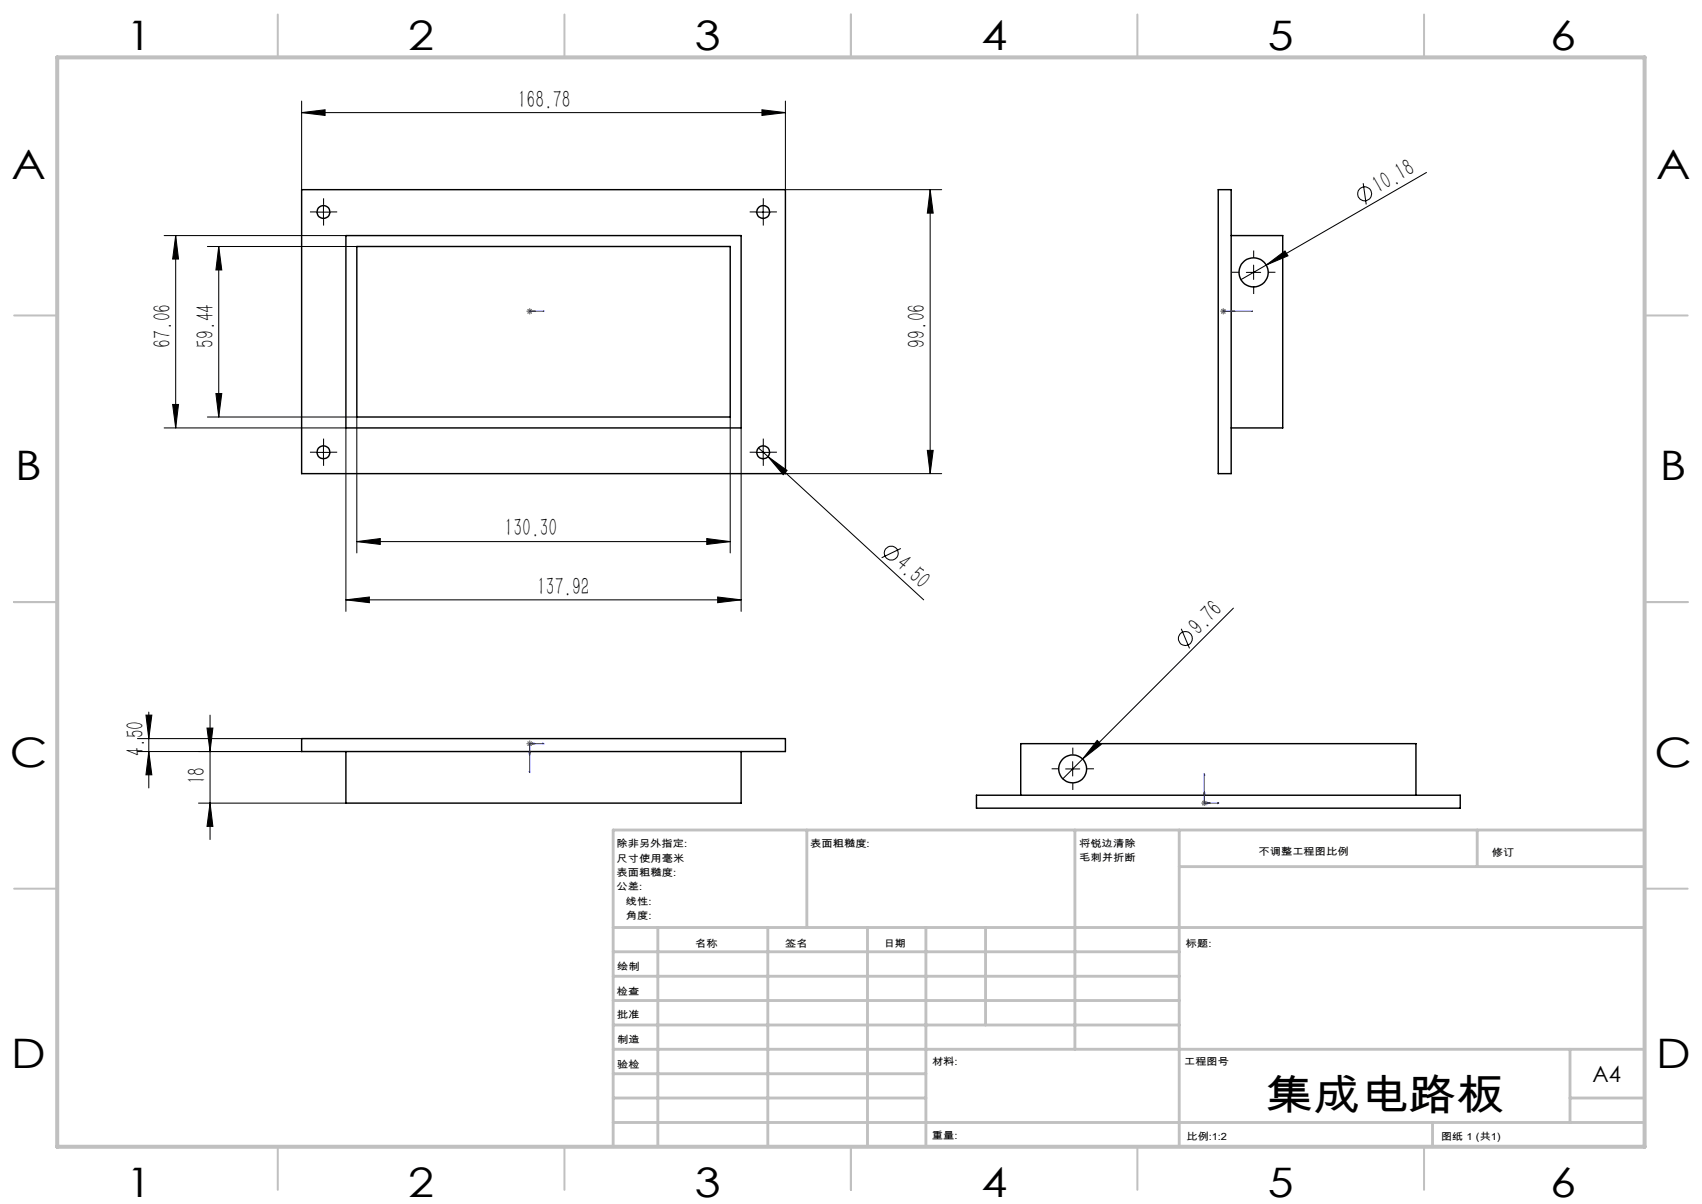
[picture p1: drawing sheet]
<svg xmlns="http://www.w3.org/2000/svg" width="297mm" height="210mm" viewBox="0 0 297 210" stroke-linecap="round" stroke-linejoin="round" font-family="sans-serif">
<g fill="none" stroke="#000" stroke-width=".25">
<path d="M52.6 33.1h84.5v49.5h-84.5zM212.6 33.1h2.2v49.5h-2.2zM60.4 41.1h68.9v33.5h-68.9zM62.3 43h65.1v29.7h-65.1zM214.8 41.1h9v33.5h-9M52.6 128.8h84.5v2.3h-84.5zM60.4 131.1v9h68.9v-9M170.4 138.7h84.4v2.3h-84.4zM178.1 138.7v-9h69v9"/>
<circle cx="56.4" cy="37" r="1.13"/>
<circle cx="133.2" cy="37" r="1.12"/>
<circle cx="218.7" cy="47.5" r="2.55"/>
<circle cx="56.4" cy="78.9" r="1.13"/>
<circle cx="133.2" cy="78.9" r="1.12"/>
<circle cx="187.2" cy="134.1" r="2.43"/>
</g>
<g fill="none" stroke="#000" stroke-width=".18">
<path d="M52.6 19.6l4.1-.5v1zM52.6 17.6v15.5M52.6 19.6h84.5M133 19.1l4.1 .5-4.1 .5zM137.1 17.6v15.5h27.2M55.2 37h2.5M56.4 35.7v2.5M131.9 37h2.5M133.2 35.7v2.5M162.3 33.1l.5 4.1h-1zM162.3 33.1v49.5M237.9 32l.5 3.7"/>
<path d="M248.9 30.1l-28 16.1M28.6 41.1h31.8M30.7 41.1l.5 4.1h-1.1zM30.7 41.1v33.5M36.2 43h26.1M38.2 43l.5 4.1h-1zM38.2 43v29.7M217.5 47.5h2.5M218.8 46.2v2.5M220.9 46.2l3.3-2.4 .6 .8zM220.9 46.2l-4.4 2.6M28.6 74.6h31.8v32"/>
<path d="M30.1 70.5h1.1l-.5 4.1zM36.2 72.7h26.1v23.7M37.7 68.6h1l-.5 4.1zM55.2 78.9h2.5M56.4 77.6v2.5M127.4 72.7v23.7M129.3 74.6v32M131.9 78.9h2.5M132.4 78.1l1.6 1.5M133.2 77.6v2.5M134 79.6l3.3 2.4-.6 .8zM134 79.6l27.2 25"/>
<path d="M161.8 78.6h1l-.5 4zM62.3 94.5l4.1-.6v1.1zM62.3 94.5h65.1M123.3 93.9l4.1 .6-4.1 .5zM137.1 82.6h27.2M157.2 95.7l-3.4 1.6M60.4 104.6l4.1-.5v1zM60.4 104.6h68.9M125.2 104.1l4.1 .5-4.1 .5zM206.1 109.7l1.5 3.4M215.2 106.1l-29.7 29.7M24 131.1h28.6"/>
<path d="M24 128.8h28.6M25.5 124.7h1l-.5 4.1zM26 131.1l.5 4h-1zM26 124.2v13.2M36.1 127h1l-.4 4.1zM36.7 124.7v21.7M185.9 134.1h2.5M187.2 132.8v2.6M191.5 129.1l.7 .7-3.3 2.6zM34.6 140.1h25.8M36.7 140.1l.4 4h-1z"/>
<circle cx="238.1" cy="33.8" r="1.22"/>
<circle cx="155.5" cy="96.5" r="1.21"/>
<circle cx="206.8" cy="111.4" r="1.21"/>
</g>
<g fill="none" stroke="#00f" stroke-width=".18">
<path d="M92.3 54.3h.2zM92.4 54.3h.1zM92.4 54.3h.1M92.4 54.3h2.6M93.5 54.3h-.6h.6M95 54.3h-.3h.3M213.4 54.3h.2zM213.4 54.3h.1zM213.5 54.3h.1M213.5 54.3h5.1M215.5 54.3h-.5h.5M218.6 54.3h-.2h.2"/>
<path d="M92.3 131.2h.2l-.1 .6zM92.4 134.6h.1l-.1 .2zM92.9 129.6l.6 .1-.6 .1zM94.7 129.6l.3 .1h-.3zM95 129.7h-2.6v5.1M210.1 138l.2 .5h-.3zM210.1 134.9l.1 .3h-.1zM210.1 134.9v5.2h2.6M210.7 139.9l.5 .2-.5 .1zM212.5 140l.2 .1-.2 .1z"/>
</g>
<g fill="none" stroke="#808080" stroke-width=".18">
<path d="M91.9 54.3h1M92.1 53.9l.7 .8M92.4 53.8v1M92.8 53.9l-.7 .8M213 54.3h1M213.1 53.9l.7 .8M213.5 53.8v1M213.8 53.9l-.7 .8M91.9 129.7h1M92.1 129.4l.7 .7M92.4 129.2v1M92.8 129.4l-.7 .7"/>
<path d="M209.8 139.7l.7 .7M210.1 139.6v1M210.5 139.7l-.7 .7M209.7 140.1h1"/>
</g>
<g fill="none" stroke="#000" stroke-width=".18" stroke-dasharray="30.5 1.3 1.3 1.3" stroke-linecap="butt">
<path d="M55.2 37h-1.1M56.5 35.7v-1.1M56.5 38.2v1.1M57.7 37h1.1M131.9 37h-1.1M133.2 35.7v-1.1M133.2 38.2v1.1M134.4 37h1.2M216.3 47.5h-1.3M218.8 45v-1.3M218.8 50v1.3M221.3 47.5h1.3"/>
<path d="M55.2 78.9h-1.1M56.5 77.6v-1.1M57.7 78.9h1.1M131.9 78.9h-1.1M133.2 77.6v-1.1M134.4 78.9h1.2M56.5 80.1v1.2M133.2 80.1v1.2M184.7 134.1h-1.2M187.2 131.6v-1.2M187.2 136.6v1.2M189.7 134.1h1.2"/>
</g>
<g fill="none" stroke="#c0c0c0" stroke-width=".35">
<path d="M48.5 2.5v7.5M98.5 2.5v7.5M148.5 2.5v7.5M198.5 2.5v7.5M248.5 2.5v7.5M2.5 55h7.5M287 55h7.5M2.5 105h7.5M287 105h7.5M2.5 155h7.5M287 155h7.5M48.5 200v7.5"/>
<path d="M98.5 200v7.5M148.5 200v7.5M198.5 200v7.5M248.5 200v7.5"/>
</g>
<g fill="none" stroke="#c0c0c0" stroke-width=".5">
<path d="M140.8 144.8v17M187.6 144.8v38.2M205.8 144.8v55.2M205.8 151.2h81.2M257.8 144.8v6.4M287 144.8h-180v55.2M107 161.8h180M107 178.8h98.8M107 174.5h98.8M107 170.3h98.8M107 166h98.8M114.8 161.8v38.2"/>
<path d="M134 161.8v38.2M151.4 161.8v38.2M161.6 161.8v38.2M172 161.8v17M107 195.8h180M107 191.5h54.6M107 187.3h54.6M107 183h180M250 195.8v4.2M274 191.5h13M274 183v12.8"/>
</g>
<path d="M10 10h277v190h-277z" fill="none" stroke="#c0c0c0" stroke-width=".7"/>
<g fill="#00f">
<path d="M94.7 54.3h.3zM92.4 54.3h.1z"/>
<path d="M213.4 54.3h.2zM215 54.3h.5zM94.7 129.6v.1h.3zM92.4 134.6v.2l.1-.2z"/>
<path d="M210.7 139.9l.5 .2-.5 .1zM210.1 138l.2 .5h-.3z"/>
<path d="M92.9 129.6v.2l.6-.1zM92.3 131.2l.1 .6 .1-.6zM212.5 140l.2 .1-.2 .1zM210.1 134.9l.1 .3h-.1z"/>
<path d="M92.9 54.3h.6zM92.3 54.3h.2zM213.4 54.3h.1zM218.4 54.3h.2z"/>
</g>
<g fill="#000">
<path d="M220.9 46.2l3.3-2.4 .6 .8zM134 79.6l3.3 2.4-.6 .8zM191.5 129.1l.7 .7-3.3 2.6z"/>
<path d="M133 19.1l4.1 .5-4.1 .5zM52.6 19.6l4.1-.5v1z"/>
<path d="M30.7 41.1l.5 4.1h-1.1zM30.1 70.5h1.1l-.5 4.1zM38.2 43l.5 4.1h-1zM37.7 68.6h1l-.5 4.1z"/>
<path d="M161.8 78.6h1l-.5 4zM162.3 33.1l.5 4.1h-1z"/>
<path d="M60.4 104.6l4.1-.5v1zM125.2 104.1l4.1 .5-4.1 .5zM62.3 94.5l4.1-.6v1.1zM123.3 93.9l4.1 .6-4.1 .5z"/>
<path d="M26 131.1l.5 4h-1zM25.5 124.7h1l-.5 4.1zM36.7 140.1l.4 4h-1zM36.1 127h1l-.4 4.1z"/>
</g>
<text font-size="7.4" x="220.8" y="193.5">集成电路板</text>
<g font-size="7.1">
<text x="22" y="8.7">1</text>
<text x="71.2" y="8.7">2</text>
<text x="121.2" y="8.7">3</text>
<text x="171.2" y="8.7">4</text>
<text x="221.2" y="8.7">5</text>
<text x="270.5" y="8.7">6</text>
<text x="2" y="31.2">A</text>
<text x="289" y="31.2">A</text>
<text x="2.7" y="83.7">B</text>
<text x="289.7" y="83.7">B</text>
<text x="1.7" y="133.7">C</text>
<text x="288.7" y="133.7">C</text>
<text x="2" y="186.2">D</text>
<text x="289" y="186.2">D</text>
<text x="22" y="208.7">1</text>
<text x="71.2" y="208.7">2</text>
<text x="121.2" y="208.7">3</text>
<text x="171.2" y="208.7">4</text>
<text x="221.2" y="208.7">5</text>
<text x="270.5" y="208.7">6</text>
</g>
<g font-size="4.4">
<text x="90.4" y="18.8">168.78</text>
<text x="240.5" y="33.9" transform="rotate(-30 240.5 33.9)">10.18</text>
<text x="29.8" y="60.7" transform="rotate(-90 29.8 60.7)">67.06</text>
<text x="37.3" y="60.7" transform="rotate(-90 37.3 60.7)">59.44</text>
<text x="161.5" y="60.7" transform="rotate(-90 161.5 60.7)">99.06</text>
<text x="88.1" y="93.6">130.30</text>
<text x="156.1" y="98.8" transform="rotate(43 156.1 98.8)">4.50</text>
<text x="93.7" y="103.7">137.92</text>
<text x="209.2" y="110.9" transform="rotate(-45 209.2 110.9)">9.76</text>
<text x="25.1" y="131.8" transform="rotate(-90 25.1 131.8)">4.50</text>
<text x="35.8" y="136.8" transform="rotate(-90 35.8 136.8)">18</text>
</g>
<text font-size="3.9" x="277.9" y="188.8">A4</text>
<g font-size="1.7">
<text x="107.6" y="147.8">除非另外指定:</text>
<text x="141.4" y="147.8">表面粗糙度:</text>
<text x="188.3" y="147.7">将锐边清除</text>
<text x="219.6" y="149.2">不调整工程图比例</text>
<text x="260.3" y="149.4">修订</text>
<text x="107.6" y="150.3">尺寸使用毫米</text>
<text x="107.6" y="152.8">表面粗糙度:</text>
<text x="107.6" y="155.3">公差:</text>
<text x="188.3" y="150.2">毛刺并折断</text>
<text x="109.2" y="160.3">角度:</text>
<text x="109.2" y="157.8">线性:</text>
<text x="121.3" y="165.2">名称</text>
<text x="137" y="165.1">签名</text>
<text x="154.2" y="165.1">日期</text>
<text x="207" y="165.1">标题:</text>
<text x="107.6" y="173.5">检查</text>
<text x="107.7" y="169.3">绘制</text>
<text x="107.6" y="177.5">批准</text>
<text x="107.7" y="182">制造</text>
<text x="162.6" y="185.7">材料:</text>
<text x="206.6" y="185.7">工程图号</text>
<text x="107.7" y="186.3">验检</text>
<text x="162.6" y="198.7">重量:</text>
<text x="207.1" y="198.8">比例:1:2</text>
<text x="251.5" y="198.8">图纸 1 (共1)</text>
</g>
</svg>
